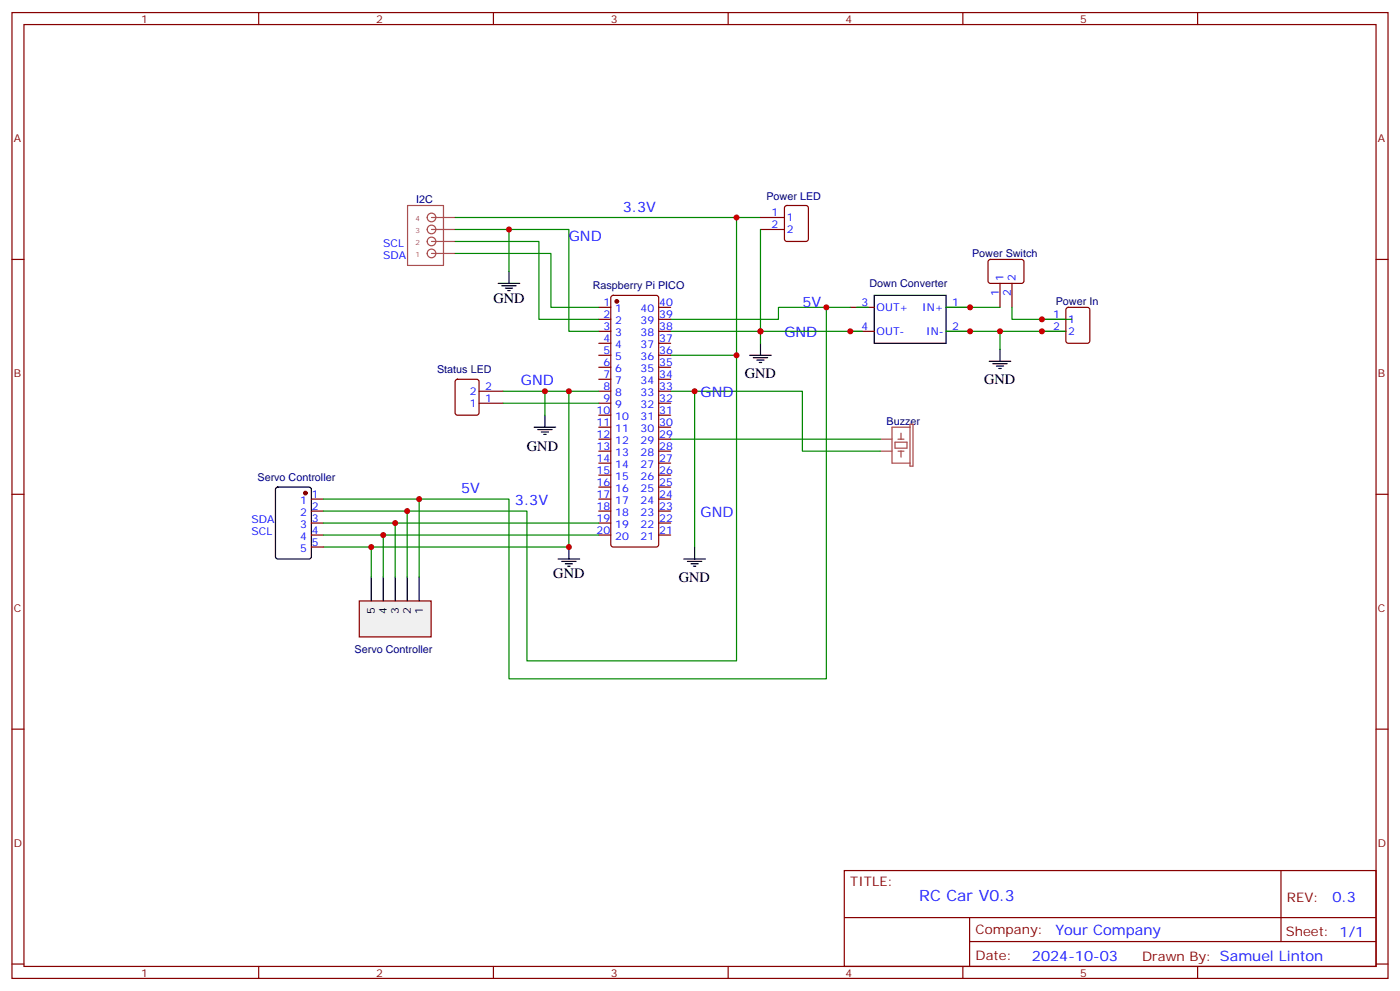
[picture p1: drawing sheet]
<svg xmlns="http://www.w3.org/2000/svg" width="412mm" height="292mm" viewBox="0 0 412 292" stroke-linecap="round" stroke-linejoin="round" font-family="sans-serif">
<g fill="none" stroke="#870000" stroke-width=".35">
<path d="M3.5 3.7h405.4v284.3h-405.4zM7.1 7.2h398.2v277.3h-398.2zM76.2 3.7v3.5M145.3 3.7v3.5M214.5 3.7v3.5M283.6 3.7v3.5M352.8 3.7v3.5M3.5 76.4h3.6M224 64h7.1M224 67.6h7.1M231.3 60.7l.5-.2h5.6l.7 .4v9.5l-.4 .6-5.9 .1-.7-.5v-9.4zM291.3 76.6l.4-.2h9.5l.4 .7v5.9l-.7 .4h-9.4l-.5-.7v-5.6z"/>
<path d="M405.3 76.4h3.6M176.4 90.5h3.5M176.4 97.5h3.5M176.4 94h3.5M180.2 87.2l.4-.2h12.7l.5 .2 .2 .5v72.6l-.2 .5-.5 .2h-12.7l-.5-.2-.2-.5v-72.6zM194 90.5h3.6M194 97.5h3.6M194 94h3.6M250.5 90.5h7M250.5 97.5h7M278.7 90.5h7.1M278.7 97.5h7.1"/>
<path d="M294.6 83.4v7.1M298.1 83.4v7.1M306.9 97.5h7.1M306.9 94h7.1M314.2 90.7l.5-.2h5.6l.7 .4v9.5l-.4 .6-5.9 .1-.7-.5v-9.4zM134.3 111.9l.5-.2h5.6l.7 .4v9.4l-.5 .7h-5.8l-.7-.4v-9.4zM141.1 118.7h7.1M141.1 115.2h7.1M176.4 118.7h3.5M176.4 115.2h3.5M176.4 101.1h3.5M176.4 104.6h3.5"/>
<path d="M176.4 108.1h3.5M176.4 111.7h3.5M194 118.7h3.6M194 115.2h3.6M194 101.1h3.6M194 104.6h3.6M194 108.1h3.6M194 111.7h3.6M176.4 122.2h3.5M176.4 125.8h3.5M176.4 129.3h3.5M176.4 132.8h3.5"/>
<path d="M176.4 136.3h3.5M176.4 139.9h3.5M194 122.2h3.6M194 125.8h3.6M194 129.3h3.6M194 132.8h3.6M194 136.3h3.6M194 139.9h3.6M3.5 145.5h3.6M176.4 143.4h3.5M176.4 146.9h3.5M176.4 150.5h3.5"/>
<path d="M176.4 154h3.5M176.4 157.5h3.5M194 143.4h3.6M194 146.9h3.6M194 150.5h3.6M194 154h3.6M194 157.5h3.6M405.3 145.5h3.6M3.5 214.7h3.6M405.3 214.7h3.6M248.7 256.3h156.6v28.2h-156.6zM377.3 256.3v20.9"/>
<path d="M248.7 270.1h156.5M285.6 277.2h119.6M285.6 270.1v14.2M3.5 283.8h3.6M76.2 284.5v3.5M145.3 284.5v3.5M214.5 284.5v3.5M283.6 284.5v3.5M352.8 284.5v3.5M405.3 283.8h3.6"/>
</g>
<g fill="none" stroke="#a64a4a" stroke-width=".35">
<path d="M120.1 60.5h10.5v17.6h-10.5zM127.1 74.6h7M127.1 71.1h7M127.1 67.6h7M127.1 64h7M259.3 129.3h3.5M259.3 132.8h3.5M263.6 130.2h3.6v1.7h-3.6zM264.5 129.3h1.8M264.5 132.8h1.8M265.4 127.5v1.8M265.4 132.8v1.8"/>
<path d="M268.1 125.8h-5.3v10.5h5.3M268.1 124.9h.8v12.3h-.8z"/>
<circle cx="127.1" cy="67.6" r="1.27"/>
<circle cx="127.1" cy="71.1" r="1.27"/>
<circle cx="127.1" cy="74.6" r="1.27"/>
<circle cx="127.1" cy="64" r="1.27"/>
</g>
<g fill="none" stroke="#000" stroke-width=".35">
<path d="M149.9 79.9v3.5M146.8 83.4h6.3M147.8 84.1h4.2M148.9 84.8h2.1M149.6 85.5h.7M257.5 87h21.2v14.1h-21.2zM220.8 104.6h6.4M221.9 105.3h4.2M223 106h2.1M223.7 106.7h.7M224 101.1v3.5M291.4 106.4h6.3"/>
<path d="M292.5 107.1h4.2M293.5 107.8h2.1M294.2 108.5h.7M294.6 102.8v3.6M157.3 125.8h6.4M158.4 126.5h4.2M159.5 127.2h2.1M160.2 127.9h.7M160.5 122.2v3.6M201.4 164.6h6.4M202.5 165.3h4.2M203.6 166h2.1"/>
<path d="M204.3 166.7h.7M204.6 161v3.6"/>
</g>
<g fill="none" stroke="#008700" stroke-width=".35">
<path d="M134.1 67.6h33.5v29.9h8.8M134.1 74.6h28.2v15.9h14.1M134.1 71.1h24.6v22.9h17.7M134.1 64h82.9M149.9 67.6v12.3M224 64h-7v40.6h-19.4M224 67.6v29.9h-26.4M250.5 90.5h-21.2v3.5h-31.7M252.2 90.5h3.6M254 97.5h-30v3.6M278.7 97.5h35.3M278.7 90.5h15.9"/>
<path d="M294.6 97.5v5.3M298.1 90.5v3.5h17.6M148.2 115.2h28.2M148.2 118.7h28.2M167.6 115.2v45.8h-72.4M197.6 115.2h38.8v17.6h22.9M204.6 115.2v45.8M197.6 129.3h61.7"/>
</g>
<circle cx="181.7" cy="88.7" r=".53" fill="#870000" stroke="#870000" stroke-width=".35"/>
<path d="M81.4 143.6l.4-.2h9.2l.7 .4v20.1l-.4 .6-9.5 .1-.6-.5-.1-20z" fill="#fff" stroke="#000" stroke-width=".35"/>
<circle cx="90" cy="145.2" r=".53" fill="#870000" stroke="#870000" stroke-width=".35"/>
<path d="M91.7 146.9h3.5M91.7 150.5h3.5M91.7 154h3.5M91.7 157.5h3.5M91.7 161h3.5" fill="none" stroke="#870000" stroke-width=".35"/>
<path d="M243.4 90.5v109.3h-93.5v-52.9h-54.7M160.5 115.2v7M217 104.6v90h-61.8v-44.1h-60M95.2 154h81.2M95.2 157.5h81.2" fill="none" stroke="#008700" stroke-width=".35"/>
<path d="M164.4 164.6h6.3M165.5 165.3h4.2M166.5 166h2.1M167.2 166.7h.7M167.6 161v3.6" fill="none" stroke="#000" stroke-width=".35"/>
<path d="M105.8 176.9h21.2v10.6h-21.2z" fill="#f0f0f0" stroke="#870000" stroke-width=".35"/>
<path d="M109.4 169.9v7M112.9 169.9v7M116.4 169.9v7M119.9 169.9v7M123.5 169.9v7" fill="none" stroke="#000" stroke-width=".35"/>
<path d="M112.9 157.5v12.4M116.4 154v15.9M119.9 150.5v19.4M123.5 146.9v23M109.4 161v8.9" fill="none" stroke="#008700" stroke-width=".35"/>
<g fill="#c00">
<circle cx="217" cy="64" r=".88"/>
<circle cx="224" cy="97.5" r=".88"/>
<circle cx="294.6" cy="97.5" r=".88"/>
<circle cx="204.6" cy="115.2" r=".88"/>
<circle cx="149.9" cy="67.6" r=".88"/>
<circle cx="306.9" cy="94" r=".88"/>
<circle cx="306.9" cy="97.5" r=".88"/>
<circle cx="285.8" cy="97.5" r=".88"/>
<circle cx="285.8" cy="90.5" r=".88"/>
<circle cx="243.4" cy="90.5" r=".88"/>
<circle cx="250.5" cy="97.5" r=".88"/>
<circle cx="217" cy="104.6" r=".88"/>
<circle cx="167.6" cy="115.2" r=".88"/>
<circle cx="167.6" cy="161" r=".88"/>
<circle cx="160.5" cy="115.2" r=".88"/>
<circle cx="123.5" cy="146.9" r=".88"/>
<circle cx="119.9" cy="150.5" r=".88"/>
<circle cx="116.4" cy="154" r=".88"/>
<circle cx="112.9" cy="157.5" r=".88"/>
<circle cx="109.4" cy="161" r=".88"/>
</g>
<text font-size="4.6" fill="#00f" x="270.8" y="265.3">RC Car V0.3</text>
<g font-size="4.2" fill="#00f">
<text x="183.4" y="62.3">3.3V</text>
<text x="167.6" y="71.1">GND</text>
<text x="236.4" y="90.5">5V</text>
<text x="231.1" y="99.3">GND</text>
<text x="153.5" y="113.4">GND</text>
<text x="206.4" y="116.9">GND</text>
<text x="135.8" y="145.2">5V</text>
<text x="151.7" y="148.7">3.3V</text>
<text x="206.4" y="152.2">GND</text>
<text x="392.5" y="265.6">0.3</text>
<text x="310.9" y="275.1">Your Company</text>
<text x="304" y="282.9">2024-10-03</text>
</g>
<g font-size="4.2">
<text x="145.3" y="89.1">GND</text>
<text x="219.4" y="111.3">GND</text>
<text x="289.9" y="113.1">GND</text>
<text x="155.2" y="132.8">GND</text>
<text x="163" y="170.2">GND</text>
<text x="200" y="171.3">GND</text>
</g>
<g font-size="3.9" fill="#800">
<text x="250.5" y="260.9">TITLE:</text>
<text x="379.1" y="265.6">REV:</text>
<text x="287.4" y="275.1">Company:</text>
<text x="378.7" y="275.7">Sheet: 1/1</text>
<text x="287.4" y="282.8">Date:</text>
<text x="336.4" y="282.8">Drawn By: Samuel Linton</text>
</g>
<g font-size="3.2" fill="#800">
<text x="41.6" y="6.7">1</text>
<text x="110.8" y="6.7">2</text>
<text x="179.9" y="6.7">3</text>
<text x="249.1" y="6.7">4</text>
<text x="318.2" y="6.7">5</text>
<text x="4.1" y="41.8">A</text>
<text x="405.9" y="41.8">A</text>
<text x="4.1" y="110.9">B</text>
<text x="405.9" y="110.9">B</text>
<text x="4.1" y="180.1">C</text>
<text x="405.9" y="180.1">C</text>
<text x="4.1" y="249.2">D</text>
<text x="405.9" y="249.2">D</text>
<text x="41.6" y="287.5">1</text>
<text x="110.8" y="287.5">2</text>
<text x="179.9" y="287.5">3</text>
<text x="249.1" y="287.5">4</text>
<text x="318.2" y="287.5">5</text>
</g>
<g font-size="3.2" fill="#000080">
<text x="122.6" y="59.9">I2C</text>
<text x="225.8" y="58.7">Power LED</text>
<text x="286.4" y="75.7">Power Switch</text>
<text x="174.6" y="85.2">Raspberry Pi PICO</text>
<text x="256.1" y="84.6">Down Converter</text>
<text x="311" y="89.9">Power In</text>
<text x="128.8" y="109.9">Status LED</text>
<text x="261.1" y="125.1">Buzzer</text>
<text x="75.8" y="141.6">Servo Controller</text>
<text x="104.4" y="192.2">Servo Controller</text>
</g>
<g font-size="3.2" fill="#00f">
<text x="227.3" y="63.7">1</text>
<text x="231.8" y="65.1">1</text>
<text x="227.3" y="67.2">2</text>
<text x="231.8" y="68.6">2</text>
<text x="112.9" y="72.8">SCL</text>
<text x="112.9" y="76.4">SDA</text>
<text x="295.6" y="82.7" transform="rotate(-90 295.6 82.7)">1</text>
<text x="299.2" y="82.7" transform="rotate(-90 299.2 82.7)">2</text>
<text x="294.2" y="87.2" transform="rotate(-90 294.2 87.2)">1</text>
<text x="297.7" y="87.2" transform="rotate(-90 297.7 87.2)">2</text>
<text x="177.7" y="90.1">1</text>
<text x="177.7" y="93.7">2</text>
<text x="181.2" y="91.9">1</text>
<text x="181.2" y="95.4">2</text>
<text x="188.7" y="95.4">39</text>
<text x="188.7" y="91.9">40</text>
<text x="194.2" y="93.7">39</text>
<text x="194.2" y="90.1">40</text>
<text x="253.7" y="90.1">3</text>
<text x="258.2" y="91.5">OUT+</text>
<text x="271.7" y="91.5">IN+</text>
<text x="280.5" y="90.1">1</text>
<text x="310.2" y="93.7">1</text>
<text x="314.7" y="95.1">1</text>
<text x="177.7" y="97.2">3</text>
<text x="177.7" y="100.7">4</text>
<text x="181.2" y="99">3</text>
<text x="188.7" y="99">38</text>
<text x="194.2" y="100.7">37</text>
<text x="194.2" y="97.2">38</text>
<text x="253.7" y="97.2">4</text>
<text x="258.2" y="98.6">OUT-</text>
<text x="272.8" y="98.6">IN-</text>
<text x="280.5" y="97.2">2</text>
<text x="310.2" y="97.2">2</text>
<text x="314.7" y="98.6">2</text>
<text x="177.7" y="104.2">5</text>
<text x="177.7" y="107.8">6</text>
<text x="181.2" y="102.5">4</text>
<text x="181.2" y="106">5</text>
<text x="188.7" y="106">36</text>
<text x="188.7" y="102.5">37</text>
<text x="194.2" y="107.8">35</text>
<text x="194.2" y="104.2">36</text>
<text x="177.7" y="111.3">7</text>
<text x="181.2" y="109.5">6</text>
<text x="181.2" y="113.1">7</text>
<text x="188.7" y="113.1">34</text>
<text x="188.7" y="109.5">35</text>
<text x="194.2" y="111.3">34</text>
<text x="138.4" y="119.8">1</text>
<text x="138.4" y="116.2">2</text>
<text x="142.9" y="118.4">1</text>
<text x="142.9" y="114.8">2</text>
<text x="177.7" y="114.8">8</text>
<text x="177.7" y="118.4">9</text>
<text x="181.2" y="116.6">8</text>
<text x="188.7" y="116.6">33</text>
<text x="194.2" y="118.4">32</text>
<text x="194.2" y="114.8">33</text>
<text x="175.7" y="121.9">10</text>
<text x="175.7" y="125.4">11</text>
<text x="181.2" y="120.1">9</text>
<text x="181.2" y="123.6">10</text>
<text x="188.7" y="123.6">31</text>
<text x="188.7" y="120.1">32</text>
<text x="194.2" y="125.4">30</text>
<text x="194.2" y="121.9">31</text>
<text x="175.7" y="128.9">12</text>
<text x="181.2" y="127.2">11</text>
<text x="181.2" y="130.7">12</text>
<text x="188.7" y="130.7">29</text>
<text x="188.7" y="127.2">30</text>
<text x="194.2" y="128.9">29</text>
<text x="175.7" y="132.5">13</text>
<text x="175.7" y="136">14</text>
<text x="181.2" y="134.2">13</text>
<text x="181.2" y="137.8">14</text>
<text x="188.7" y="137.8">27</text>
<text x="188.7" y="134.2">28</text>
<text x="194.2" y="136">27</text>
<text x="194.2" y="132.5">28</text>
<text x="175.7" y="139.5">15</text>
<text x="175.7" y="143.1">16</text>
<text x="181.2" y="141.3">15</text>
<text x="188.7" y="141.3">26</text>
<text x="194.2" y="143.1">25</text>
<text x="194.2" y="139.5">26</text>
<text x="88.4" y="148.3">1</text>
<text x="91.9" y="146.6">1</text>
<text x="175.7" y="146.6">17</text>
<text x="181.2" y="144.8">16</text>
<text x="181.2" y="148.3">17</text>
<text x="188.7" y="148.3">24</text>
<text x="188.7" y="144.8">25</text>
<text x="194.2" y="146.6">24</text>
<text x="74.1" y="154">SDA</text>
<text x="88.4" y="151.9">2</text>
<text x="88.4" y="155.4">3</text>
<text x="91.9" y="150.1">2</text>
<text x="91.9" y="153.6">3</text>
<text x="175.7" y="150.1">18</text>
<text x="175.7" y="153.6">19</text>
<text x="181.2" y="151.9">18</text>
<text x="181.2" y="155.4">19</text>
<text x="188.7" y="155.4">22</text>
<text x="188.7" y="151.9">23</text>
<text x="194.2" y="153.6">22</text>
<text x="194.2" y="150.1">23</text>
<text x="74.1" y="157.5">SCL</text>
<text x="88.4" y="158.9">4</text>
<text x="91.9" y="157.2">4</text>
<text x="91.9" y="160.7">5</text>
<text x="175.7" y="157.2">20</text>
<text x="181.2" y="158.9">20</text>
<text x="188.7" y="158.9">21</text>
<text x="194.2" y="157.2">21</text>
<text x="88.4" y="162.5">5</text>
</g>
<g font-size="3.2">
<text x="110.4" y="180.7" transform="rotate(-90 110.4 180.7)">5</text>
<text x="113.9" y="180.7" transform="rotate(-90 113.9 180.7)">4</text>
<text x="117.5" y="180.7" transform="rotate(-90 117.5 180.7)">3</text>
<text x="121" y="180.7" transform="rotate(-90 121 180.7)">2</text>
<text x="124.5" y="180.7" transform="rotate(-90 124.5 180.7)">1</text>
</g>
<g font-size="2.1" fill="#a54b4b">
<text x="122.4" y="65.1">4</text>
<text x="122.4" y="68.6">3</text>
<text x="122.4" y="75.7">1</text>
<text x="122.4" y="72.1">2</text>
</g>
</svg>
